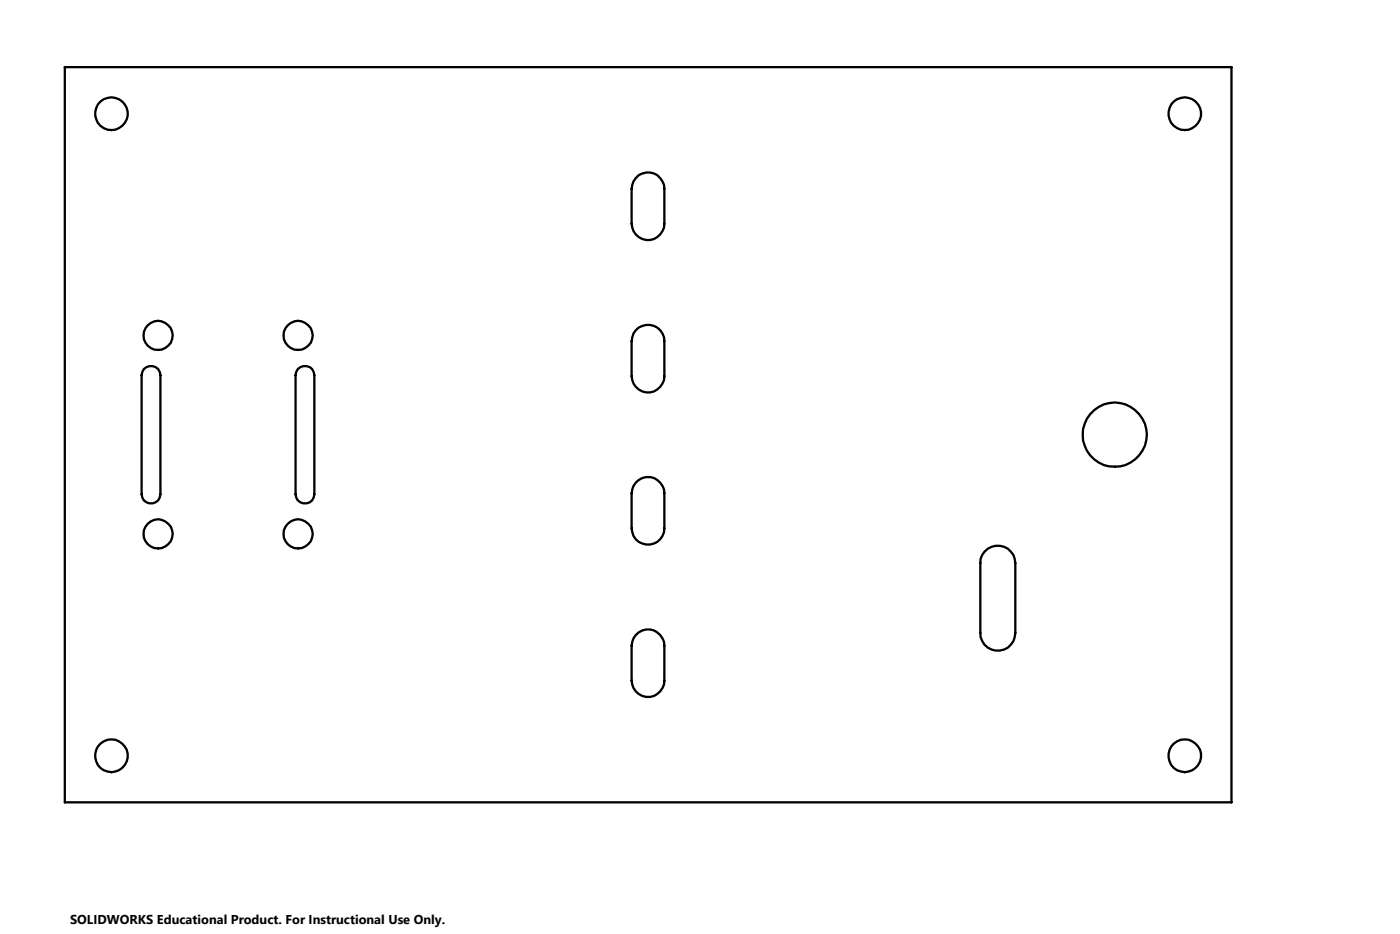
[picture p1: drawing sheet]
<svg xmlns="http://www.w3.org/2000/svg" width="152mm" height="102mm" viewBox="0 0 152 102" stroke-linecap="round" stroke-linejoin="round" font-family="sans-serif">
<g fill="none" stroke="#000" stroke-width=".25">
<path d="M7.1 7.3h127v80h-127zM69.5 19.1a1.79 1.79 0 0 1 2.8 1.4v3.8a1.78 1.78 0 0 1-1.8 1.8 1.78 1.78 0 0 1-1.7-1.8v-3.8a1.94 1.94 0 0 1 .7-1.4zM69.2 35.9a1.78 1.78 0 0 1 2-.5 1.78 1.78 0 0 1 1.1 1.7v3.8a1.78 1.78 0 0 1-1.8 1.8 1.78 1.78 0 0 1-1.7-1.8v-3.8l.2-.8zM15.7 40.1a1.04 1.04 0 0 1 1.1-.2 1.04 1.04 0 0 1 .7 .9v13a1.02 1.02 0 0 1-1.1 1 1.02 1.02 0 0 1-1-1v-13zM32.4 40.1a1.04 1.04 0 0 1 1.1-.2 1.04 1.04 0 0 1 .7 .9v13a1.02 1.02 0 0 1-1 1 1.02 1.02 0 0 1-1-1v-13zM69.2 52.5a1.77 1.77 0 0 1 2-.5 1.77 1.77 0 0 1 1.1 1.7v3.8a1.78 1.78 0 0 1-1.8 1.7 1.78 1.78 0 0 1-1.7-1.7v-3.8l.2-.9zM69.2 69.1a1.77 1.77 0 0 1 2-.5 1.77 1.77 0 0 1 1.1 1.6v3.8a1.78 1.78 0 0 1-1.8 1.8 1.78 1.78 0 0 1-1.7-1.8v-3.8l.2-.8zM107.2 60a1.91 1.91 0 0 1 2.1-.5 1.91 1.91 0 0 1 1.2 1.7v7.7a1.91 1.91 0 0 1-1.9 1.9 1.91 1.91 0 0 1-1.9-1.9v-7.7l.1-.4z"/>
<circle cx="12.1" cy="12.4" r="1.78"/>
<circle cx="129" cy="12.4" r="1.78"/>
<circle cx="17.2" cy="36.5" r="1.58"/>
<circle cx="32.5" cy="36.5" r="1.58"/>
<circle cx="17.2" cy="58.1" r="1.58"/>
<circle cx="32.5" cy="58.1" r="1.58"/>
<circle cx="121.3" cy="47.3" r="3.5"/>
<circle cx="12.1" cy="82.2" r="1.78"/>
<circle cx="129" cy="82.2" r="1.78"/>
</g>
<text font-size="1.4" x="7.6" y="100.5">SOLIDWORKS Educational Product. For Instructional Use Only.</text>
</svg>
